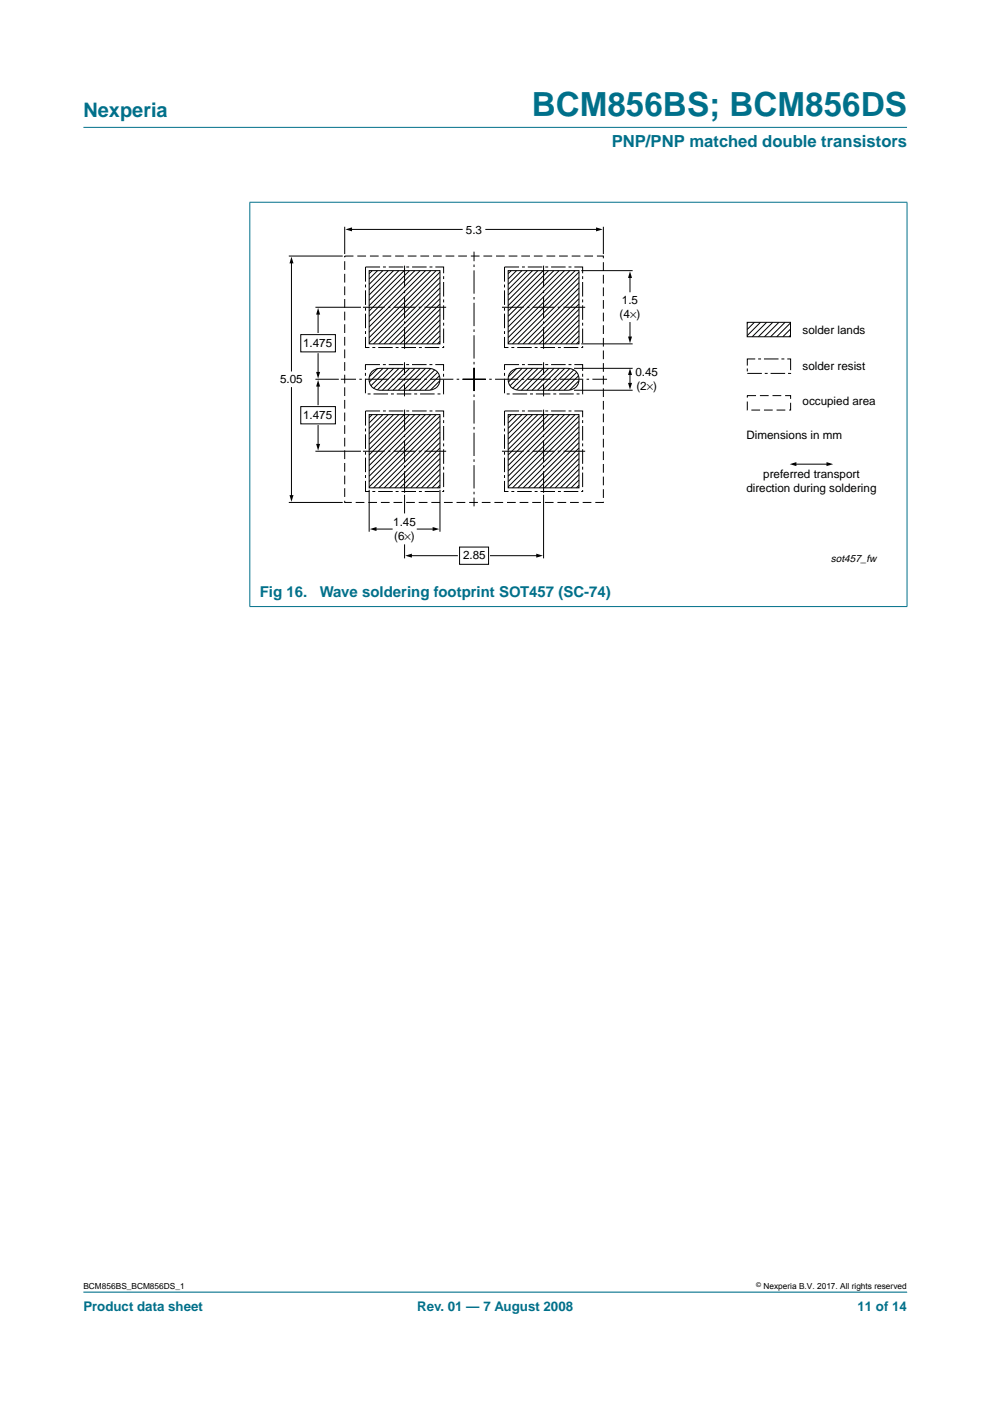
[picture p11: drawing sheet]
<svg xmlns="http://www.w3.org/2000/svg" width="210mm" height="297mm" viewBox="0 0 210 297" stroke-linecap="round" stroke-linejoin="round" font-family="sans-serif">
<path d="M192.3 273.9h-174.6" fill="none" stroke="#00708a" stroke-width=".21"/>
<g fill="#00708a" stroke="#00708a" stroke-width=".21">
<path d="M17.7 27h174.6z"/>
<path d="M53 42.9v85.7z"/>
<path d="M192.3 42.9v85.7z"/>
<path d="M52.9 42.9h139.5z"/>
<path d="M52.9 128.6h139.5z"/>
</g>
<g fill="none" stroke="#000" stroke-width=".21">
<path d="M61.2 54.3h11.5M61.8 55.6v23.1M73.1 48.1v5.8M74.4 48.6h23.6M78.3 57.4h15v15.5h-15zM78.9 57.4l-.6 .6M80 57.4l-1.7 1.8M81.2 57.4l-2.9 2.9M82.3 57.4l-4 4M83.4 57.4l-5.1 5.1M84.6 57.4l-6.3 6.3M85.7 57.4l-7.4 7.4"/>
<path d="M86.8 57.4l-8.5 8.5M87.9 57.4l-9.6 9.7M89.1 57.4l-10.8 10.8M90.2 57.4l-11.9 11.9M91.3 57.4l-13 13M92.5 57.4l-14.2 14.2M93.3 57.7l-15 15M93.3 58.8l-14.1 14.1M93.3 59.9l-13 13M103 48.6h23.7M107.7 57.4h15.1v15.5h-15.1zM108.4 57.4l-.7 .6"/>
<path d="M109.5 57.4l-1.8 1.8M110.6 57.4l-2.9 2.9M111.8 57.4l-4.1 4M112.9 57.4l-5.2 5.1M114 57.4l-6.3 6.3M115.2 57.4l-7.5 7.4M116.3 57.4l-8.6 8.5M117.4 57.4l-9.7 9.7M118.5 57.4l-10.8 10.8M119.7 57.4l-12 11.9M120.8 57.4l-13.1 13M121.9 57.4l-14.2 14.2"/>
<path d="M122.8 57.7l-15.1 15M122.8 58.8l-14.1 14.1M122.8 59.9l-13 13M123.3 57.4h10.8M127.9 48.1v5.8M133.6 58.7v3.2M63.8 70.9h7.3v3.7h-7.3zM66.9 65.1h9.6M67.4 66.4v4.1M67.4 75v4.1M78.7 78.9a2.57 2.57 0 0 1 1.9-.8h10.3a2.32 2.32 0 0 1 2.4 2.3 2.32 2.32 0 0 1-2.4 2.3h-10.3a2.33 2.33 0 0 1-2.2-1.3 2.33 2.33 0 0 1 .3-2.5zM80.1 78.1l-1.8 1.8"/>
<path d="M81.2 78.1l-2.9 2.9M82.3 78.1l-3.7 3.7M83.5 78.1l-4.3 4.2M84.6 78.1l-4.6 4.6M85.7 78.1l-4.6 4.6M86.9 78.1l-4.7 4.6M88 78.1l-4.7 4.6M89.1 78.1l-4.6 4.6M90.2 78.1l-4.6 4.6M91.4 78.1l-4.7 4.6M92.2 78.4l-4.3 4.3M92.8 78.9l-3.8 3.8"/>
<path d="M93.2 79.7l-3.1 3M93.3 61.1l-11.8 11.8M93.3 62.2l-10.7 10.7M93.3 63.3l-9.6 9.6M93.3 64.5l-8.5 8.4M93.3 65.6l-7.3 7.3M93.3 66.7l-6.2 6.2M93.3 67.8l-5.1 5.1M93.3 69l-3.9 3.9M93.3 70.1l-2.8 2.8M93.3 71.2l-1.7 1.7M93.3 72.4l-.6 .5"/>
<path d="M108.2 78.9a2.57 2.57 0 0 1 1.9-.8h10.3a2.32 2.32 0 0 1 2.4 2.3 2.32 2.32 0 0 1-2.4 2.3h-10.3a2.33 2.33 0 0 1-2.2-1.3 2.33 2.33 0 0 1 .3-2.5zM109.6 78.1l-1.8 1.8M110.7 78.1l-2.9 2.9M111.8 78.1l-3.7 3.7M113 78.1l-4.3 4.2M114.1 78.1l-4.6 4.6M115.2 78.1l-4.6 4.6M116.3 78.1l-4.6 4.6M117.5 78.1l-4.7 4.6M118.6 78.1l-4.6 4.6M119.7 78.1l-4.6 4.6M120.9 78.1l-4.7 4.6"/>
<path d="M121.7 78.4l-4.4 4.3M121.7 78.1h12.4M122.3 78.9l-3.8 3.8M122.7 79.7l-3.1 3M122.8 61.1l-11.9 11.8M122.8 62.2l-10.7 10.7M122.8 63.3l-9.6 9.6M122.8 64.5l-8.5 8.4M122.8 65.6l-7.4 7.3M122.8 66.7l-6.2 6.2M122.8 67.8l-5.1 5.1M122.8 69l-4 3.9"/>
<path d="M122.8 70.1l-2.8 2.8M122.8 71.2l-1.7 1.7M122.8 72.4l-.6 .5M123.3 72.9h10.8M133.6 68.4v3.2M133.6 79.2v2.5M158.4 68.3h9.2v3.1h-9.2zM158.7 68.3l-.3 .3M159.9 68.3l-1.5 1.6M161.2 68.3l-2.8 2.9M162.5 68.3l-3 3.1M163.8 68.3l-3 3.1"/>
<path d="M165.1 68.3l-3 3.1M166.4 68.3l-3 3.1M167.6 71.1l-.3 .3M167.6 69.8l-1.6 1.6M167.6 68.5l-2.9 2.9M61.8 82.2v23.1M63.8 86.2h7.3v3.7h-7.3zM66.9 95.7h9.6M66.9 80.4h4.9M67.4 81.7v4.1M67.4 90.2v4.2M78.3 87.9h15v15.5h-15z"/>
<path d="M78.9 87.9l-.6 .7M80 87.9l-1.7 1.8M81.2 87.9l-2.9 2.9M82.3 87.9l-4 4M83.4 87.9l-5.1 5.2M84.6 87.9l-6.3 6.3M85.7 87.9l-7.4 7.4M86.8 87.9l-8.5 8.6M87.9 87.9l-9.6 9.7M89.1 87.9l-10.8 10.8M90.2 87.9l-11.9 11.9M91.3 87.9l-13 13.1"/>
<path d="M92.5 87.9l-14.2 14.2M93.3 80.7l-2 2M93.3 88.2l-15 15M93.3 89.3l-14.1 14.1M93.3 90.5l-13 12.9M93.3 91.6l-11.8 11.8M93.3 92.7l-10.7 10.7M93.3 93.9l-9.6 9.5M93.3 95l-8.5 8.4M93.3 96.1l-7.3 7.3M93.3 97.2l-6.2 6.2M93.3 98.4l-5.1 5"/>
<path d="M93.3 99.5l-3.9 3.9M107.7 87.9h15.1v15.5h-15.1zM108.4 87.9l-.7 .7M109.5 87.9l-1.8 1.8M110.6 87.9l-2.9 2.9M111.8 87.9l-4.1 4M112.9 87.9l-5.2 5.2M114 87.9l-6.3 6.3M115.2 87.9l-7.5 7.4M116.3 87.9l-8.6 8.6M117.4 87.9l-9.7 9.7M118.5 87.9l-10.8 10.8"/>
<path d="M119.7 87.9l-12 11.9M120.8 87.9l-13.1 13.1M121.7 82.7h12.4M121.9 87.9l-14.2 14.2M122.7 80.7l-1.9 2M122.8 88.2l-15.1 15M122.8 89.3l-14.1 14.1M122.8 90.5l-13 12.9M122.8 91.6l-11.9 11.8M122.8 92.7l-10.7 10.7M122.8 93.9l-9.6 9.5M122.8 95l-8.5 8.4"/>
<path d="M122.8 96.1l-7.4 7.3M122.8 97.2l-6.2 6.2M122.8 98.4l-5.1 5M122.8 99.5l-4 3.9M168.2 98.4h7.3M61.2 106.5h11.5M78.3 103.9v8.8M79.5 112.2h3.6M85.8 104.9v4M85.8 115.4v3M87 117.8h10M88.5 112.2h3.5"/>
<path d="M93.3 100.6l-2.8 2.8M93.3 101.8l-1.7 1.6M93.3 102.9l-.6 .5M93.3 103.9v8.8M97.4 116h6.2v3.6h-6.2zM104 117.8h10M115.3 104.9v13.5M122.8 100.6l-2.8 2.8M122.8 101.8l-1.7 1.6M122.8 102.9l-.6 .5"/>
</g>
<g fill="#000">
<path d="M61.8 54.4l.4 1.4h-.8zM73.2 48.6l1.4-.4v.9zM126.4 48.2l1.4 .4-1.4 .5zM133.6 57.5l.4 1.4h-.8zM67.4 65.3l.5 1.4h-.9zM67 78.9h.9l-.5 1.4zM133.2 71.4h.8l-.4 1.4zM133.6 78.1l.4 1.4h-.8zM67.4 80.5l.5 1.5h-.9zM67 94.1h.9l-.5 1.4zM133.2 81.2h.8l-.4 1.4zM167.4 98.4l1.5-.4v.8z"/>
<path d="M175.2 98l1.4 .4-1.4 .4zM61.4 105h.8l-.4 1.4zM78.4 112.2l1.4-.5v.9zM85.9 117.8l1.4-.4v.8zM91.7 111.7l1.4 .5-1.4 .4zM113.7 117.4l1.4 .4-1.4 .4z"/>
</g>
<path d="M100.5 78v29.4M98.1 80.4h30.6M100.5 82.9v-29.5M103 80.4h-30.7" fill="none" stroke="#000" stroke-width=".21" stroke-dasharray="4.9 .7 .5 .7" stroke-linecap="butt"/>
<path d="M73.1 54.3h54.8v52.2h-54.8zM158.4 83.9h9.2v3h-9.2z" fill="none" stroke="#000" stroke-width=".21" stroke-dasharray="1.9 .8" stroke-linecap="butt"/>
<path d="M77.5 56.6h16.6v17.1h-16.6zM107 56.6h16.5v17.1h-16.5zM77.5 77.3h16.5v6.2h-16.5zM107 77.3h16.5v6.2h-16.5zM158.4 76.1h9.2v3.1h-9.2zM77.5 87.1h16.6v17.1h-16.6zM107 87.1h16.5v17.1h-16.5z" fill="none" stroke="#000" stroke-width=".21" stroke-dasharray="3.1 .6 .6 .6" stroke-linecap="butt"/>
<path d="M85.8 56.3v17.7M115.3 56.3v17.7M77 65.1h17.6M106.4 65.1h17.7M77 95.7h17.6M85.8 86.8v17.7M106.4 95.7h17.7M115.3 86.8v17.7" fill="none" stroke="#000" stroke-width=".21" stroke-dasharray="4.6 .7 .5 .7" stroke-linecap="butt"/>
<path d="M85.8 76.8v7.2M115.3 76.8v7.2" fill="none" stroke="#000" stroke-width=".21" stroke-dasharray="2.6 .7 .5 .7" stroke-linecap="butt"/>
<text font-size="7.1" fill="#00708a" x="112.7" y="24.7">BCM856BS; BCM856DS</text>
<text font-size="4.2" fill="#00708a" x="17.7" y="24.9">Nexperia</text>
<text font-size="3.5" fill="#00708a" x="129.7" y="31.1">PNP/PNP matched double transistors</text>
<g font-size="3.2" fill="#00708a">
<text x="55.1" y="126.5">Fig 16.</text>
<text x="67.8" y="126.5">Wave soldering footprint SOT457 (SC-74)</text>
</g>
<g font-size="2.8" fill="#00708a">
<text x="17.7" y="278">Product data sheet</text>
<text x="88.5" y="278">Rev. 01 — 7 August 2008</text>
<text x="181.8" y="278">11 of 14</text>
</g>
<g font-size="2.5">
<text x="98.8" y="49.5">5.3</text>
<text x="131.9" y="64.4">1.5</text>
<text x="131.4" y="67.4">(4×)</text>
<text x="170.2" y="70.7">solder lands</text>
<text x="64.2" y="73.5">1.475</text>
<text x="59.4" y="81.3">5.05</text>
<text x="134.7" y="79.7">0.45</text>
<text x="134.9" y="82.7">(2×)</text>
<text x="170.2" y="78.4">solder resist</text>
<text x="64.2" y="88.8">1.475</text>
<text x="170.2" y="85.8">occupied area</text>
<text x="158.3" y="93">Dimensions in mm</text>
<text x="161.8" y="101.3">preferred transport</text>
<text x="158.3" y="104.3">direction during soldering</text>
<text x="83.4" y="111.5">1.45</text>
<text x="83.6" y="114.5">(6×)</text>
<text x="98.2" y="118.6">2.85</text>
</g>
<text font-size="2.2" x="176.2" y="119.2">sot457_fw</text>
<g font-size="1.8">
<text x="17.7" y="273.4">BCM856BS_BCM856DS_1</text>
<text x="161.9" y="273.4">Nexperia B.V. 2017. All rights reserved</text>
</g>
<text font-size="1.4" x="160.4" y="272.9">©</text>
</svg>
